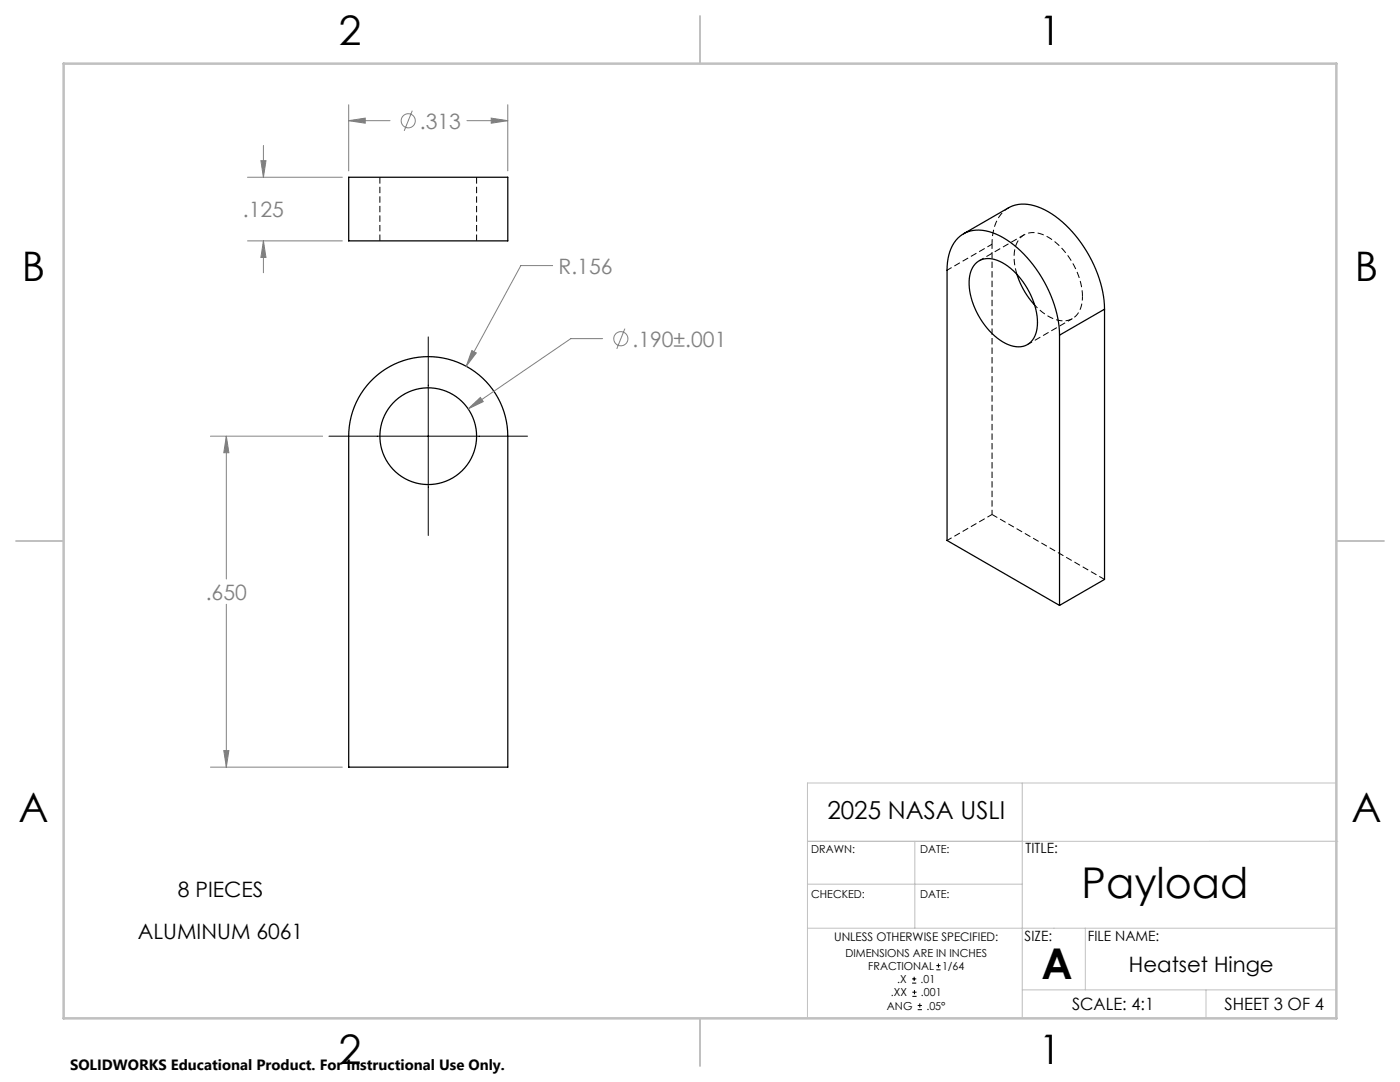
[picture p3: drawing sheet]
<svg xmlns="http://www.w3.org/2000/svg" width="279mm" height="216mm" viewBox="0 0 279 216" stroke-linecap="round" stroke-linejoin="round" font-family="sans-serif">
<g fill="none" stroke="#000" stroke-width=".25">
<path d="M69.6 35.4h31.7v12.7h-31.7zM192.3 46.7l9-5.2a7.5 7.5 0 0 1 7.2 .4 24.6 24.6 0 0 1 11.4 15.5l.3 1.8 .2 2.5M194.6 52.7a4.3 4.3 0 0 1 5.5-.3 14.6 14.6 0 0 1 6.9 13.1 3.8 3.8 0 0 1-5.8 3.3 14.5 14.5 0 0 1-7.7-13.3l.3-1.6zM202.9 54.7a16.3 16.3 0 0 0 3.6 6.2M74.6 75.5a15.9 15.9 0 0 1 17.2-3 15.9 15.9 0 0 1 9.5 14.5v66.1h-31.7v-66.1a15.9 15.9 0 0 1 5-11.5zM211.5 66.9a24.8 24.8 0 0 0-11.3-19.5 7.9 7.9 0 0 0-8.2-.6 8.1 8.1 0 0 0-3 7.1v53.9l22.5 13M211.5 66.9v53.9M220.4 61.7l-8.9 5.2M220.4 61.7v53.9l-8.9 5.2"/>
<circle cx="85.5" cy="87" r="9.7"/>
</g>
<path d="M75.8 35.4v12.7M95.1 48.1v-12.7M216 59.2a14.9 14.9 0 0 0-7.5-12.2 3.9 3.9 0 0 0-5.5 1.3 8.6 8.6 0 0 0-.1 6.4" fill="none" stroke="#000" stroke-width=".2" stroke-dasharray="1.3 .6" stroke-linecap="butt"/>
<path d="M189 53.9l9-5.2M204.4 46.9l-9 5.1M205.1 68.8l8.9-5.2M189 107.8l9-5.1" fill="none" stroke="#000" stroke-width=".2" stroke-dasharray="1.3 .6" stroke-dashoffset=".2" stroke-linecap="butt"/>
<path d="M198 48.7v54M201.3 41.5a7.5 7.5 0 0 0-3.3 6.4v.8" fill="none" stroke="#000" stroke-width=".2" stroke-dasharray="1.3 .6" stroke-dashoffset=".3" stroke-linecap="butt"/>
<path d="M206.5 60.9a8.1 8.1 0 0 0 6.2 3.1 4 4 0 0 0 3.3-4.2v-.6" fill="none" stroke="#000" stroke-width=".2" stroke-dasharray="1.3 .6" stroke-dashoffset=".5" stroke-linecap="butt"/>
<path d="M198 102.7l22.4 12.9" fill="none" stroke="#000" stroke-width=".2" stroke-dasharray="1.3 .6" stroke-dashoffset=".1" stroke-linecap="butt"/>
<g fill="none" stroke="#808080" stroke-width=".2">
<path d="M49.4 35.4h18.9M52.1 32.1h1l-.5 3.3zM52.6 29v6.4M69.6 24.1l3.3-.5v1zM69.6 20.9v13.2M69.6 24.1h8.2M82.3 22.1l-1.6 4M93.2 24.1h8.1M98 23.6l3.3 .5-3.3 .5zM101.3 20.9v13.2M49.4 48.1h18.9M52.6 48.1l.5 3.3h-1z"/>
<path d="M52.6 48.1v6.3M110.3 53h-6.4l-10.9 20.1M94.2 69.9l.9 .5-2.1 2.7zM120.3 67.6h-6.4l-20.5 14M124.7 65.6l-1.6 4M42 87h22.4M45.2 87l.5 3.3h-1zM45.2 87v28.5M93.4 81.6l2.5-2.3 .5 .8zM45.2 120.6v32.5M42 153.1h26.3M44.7 149.8h1l-.5 3.3z"/>
<circle cx="81.5" cy="24.1" r="1.41"/>
<circle cx="123.9" cy="67.6" r="1.41"/>
</g>
<g fill="none" stroke="#000" stroke-width=".2">
<path d="M85.5 67.2v39.6M65.7 87h39.6M182 196.2h.9M182 195.3h.9M182.1 198.8h.8M182.1 198h.8M182.4 194.9v.8M182.5 197.6v.8M186.9 193.5h.8M186.9 192.7h.8M187.3 192.3v.8M183.1 201.5h.9"/>
<path d="M183.1 200.6h.9M183.6 200.2v.8"/>
</g>
<path d="M204 156.2v46.8M266.5 156.2h-105.4v46.8M161.1 176.4h42.9M182.6 167.9v17.3M267 167.9h-105.9M161.1 185.2h105.4M204 197.5h62.5M216.6 185.2v12.3M240.7 197.5v5.5" fill="none" stroke="#c0c0c0" stroke-width=".2"/>
<path d="M139.7 3.2v9.5M3.2 107.9h9.5M266.7 107.9h9.5M139.7 203.2v9.5" fill="none" stroke="#c0c0c0" stroke-width=".25"/>
<path d="M12.7 12.7h254v190.5h-254z" fill="none" stroke="#c0c0c0" stroke-width=".5"/>
<path d="M94.2 69.9l-1.2 3.2 2.1-2.7zM93.4 81.6l3-1.5-.5-.8zM44.7 149.8h1l-.5 3.3zM45.2 87l.5 3.3h-1zM98 23.6l3.3 .5-3.3 .5zM69.6 24.1l3.3-.5v1zM52.6 48.1l.5 3.3h-1zM52.1 32.1h1l-.5 3.3z" fill="#808080"/>
<g font-size="8.5">
<text x="215.9" y="179.2">Payload</text>
<text x="207.8" y="195.3">A</text>
</g>
<g font-size="8.1">
<text x="67.6" y="8.9">2</text>
<text x="207.3" y="8.9">1</text>
<text x="4.4" y="56.2">B</text>
<text x="270.4" y="56.2">B</text>
<text x="3.7" y="164.1">A</text>
<text x="269.7" y="164.1">A</text>
<text x="67.6" y="212.4">2</text>
<text x="207.3" y="212.4">1</text>
</g>
<text font-size="4.9" x="165.1" y="163.5">2025 NASA USLI</text>
<g font-size="4.2" fill="#808080">
<text x="83.8" y="25.7">.313</text>
<text x="48.5" y="43.3">.125</text>
<text x="111.5" y="54.6">R.156</text>
<text x="126.2" y="69.1">.190±.001</text>
<text x="41.1" y="119.6">.650</text>
</g>
<g font-size="4.2">
<text x="35.5" y="179">8 PIECES</text>
<text x="27.5" y="187.4">ALUMINUM 6061</text>
<text x="225.3" y="194">Heatset Hinge</text>
</g>
<g font-size="3.4">
<text x="214" y="201.5">SCALE: 4:1</text>
<text x="244.4" y="201.5">SHEET 3 OF 4</text>
</g>
<text font-size="3" x="14" y="213.5">SOLIDWORKS Educational Product. For Instructional Use Only.</text>
<g font-size="2.8">
<text x="204.7" y="170.3">TITLE:</text>
<text x="204.5" y="187.8">SIZE:</text>
<text x="217.1" y="187.9">FILE NAME:</text>
</g>
<text font-size="2.4" x="166.5" y="187.8">UNLESS OTHERWISE SPECIFIED:</text>
<g font-size="2.2">
<text x="161.9" y="170.3">DRAWN:</text>
<text x="183.6" y="170.3">DATE:</text>
<text x="161.9" y="179.2">CHECKED:</text>
<text x="183.6" y="179.2">DATE:</text>
<text x="168.7" y="190.9">DIMENSIONS ARE IN INCHES</text>
<text x="173.3" y="193.5">FRACTIONAL</text>
<text x="179.1" y="196.2">.X</text>
<text x="183.7" y="196.2">.01</text>
<text x="188" y="193.5">1/64</text>
<text x="177" y="201.5">ANG</text>
<text x="177.8" y="198.8">.XX</text>
<text x="183.8" y="198.8">.001</text>
<text x="184.9" y="201.5">.05°</text>
</g>
</svg>
